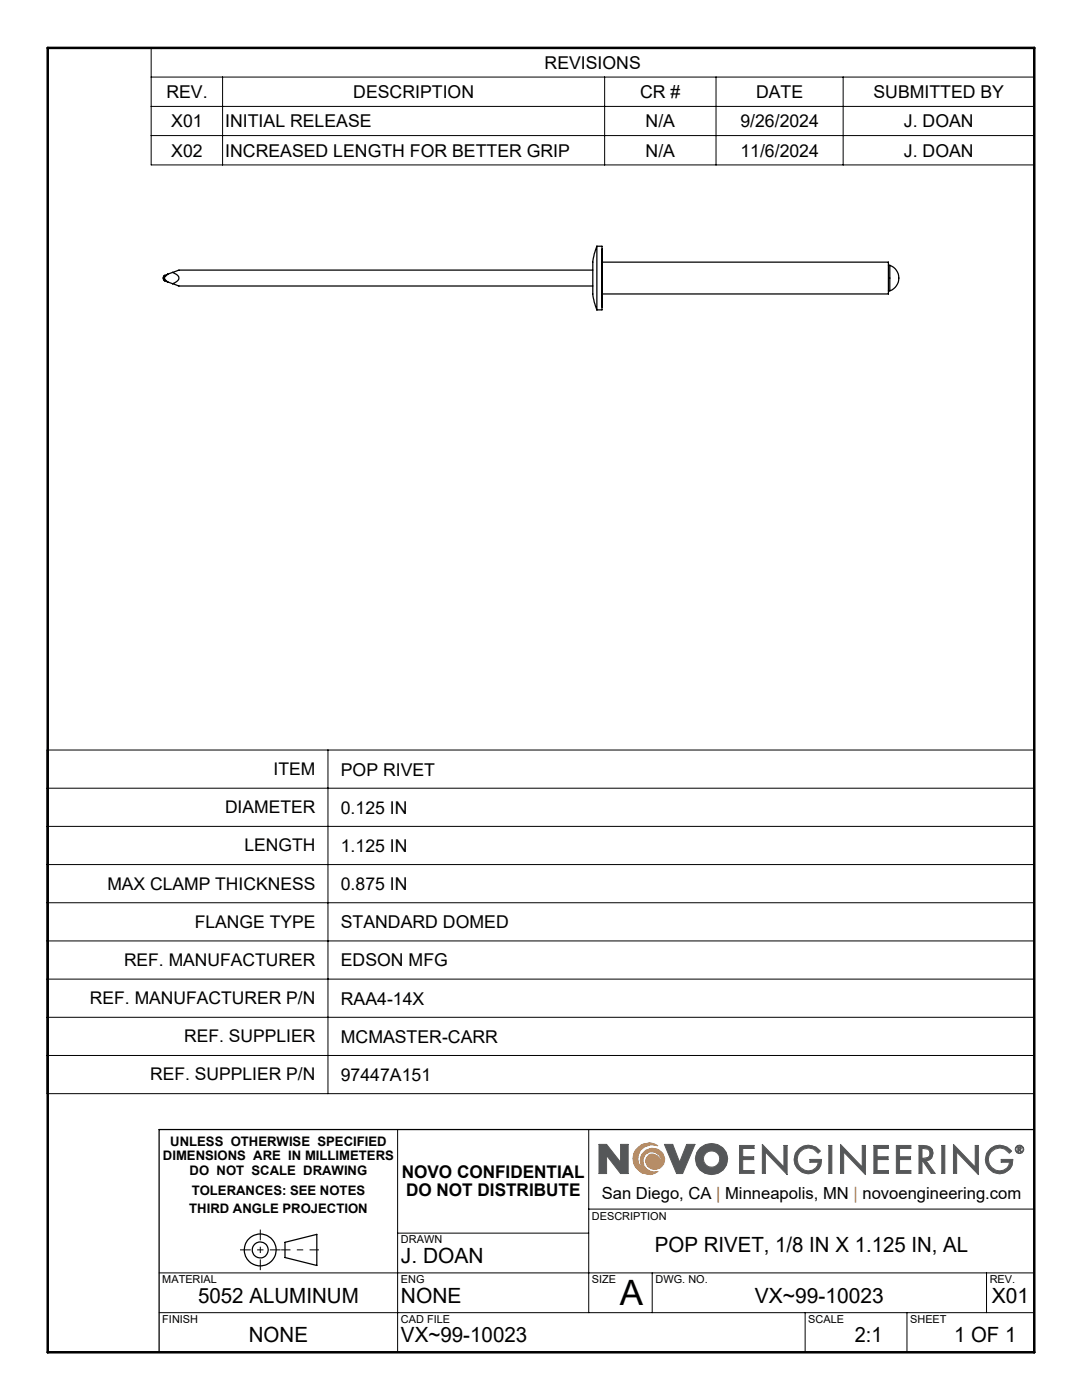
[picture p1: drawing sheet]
<svg xmlns="http://www.w3.org/2000/svg" width="216mm" height="279mm" viewBox="0 0 216 279" stroke-linecap="round" stroke-linejoin="round" font-family="sans-serif">
<g fill="none" stroke="#000" stroke-width=".25">
<path d="M32.8 55a.69 .69 0 0 0 0 1M32.8 55.5l.7 .8M32.8 55v.5M32.8 55.5v.5M32.8 56l.7 .3M33.5 54.7l-.7 .8M33.5 54.7l-.7 .3M33.5 56.3l.9 .3M34.4 56.6l1.3 .5h82.6M34.4 54.4l.5 .2a.87 .87 0 0 1 .8 .6 .87 .87 0 0 1-.5 1l-.8 .4M34.4 54.4l-.9 .3M118.3 53.9h-82.6l-1.3 .5"/>
<path d="M119.1 49.1a12.1 12.1 0 0 0-.8 6v.5a12.6 12.6 0 0 0 .8 6.2M119.1 49.1v12.7M119.1 49.1h1v12.7h-1M120.1 49.7v11.5M120.2 52.3h57.1v6.4h-57.1M177.3 58h.3M177.3 53h.3M177.6 53a2.69 2.69 0 0 1 1.8 2.5 2.69 2.69 0 0 1-1.8 2.5M177.6 53v5M206.4 225.4h-174.7v44.5M56.9 247.9l6.3-1.6v6.3l-6.3-1.6z"/>
<circle cx="51.9" cy="249.5" r="1.59"/>
<circle cx="51.9" cy="249.5" r="3.2"/>
</g>
<path d="M126.8 229.6a3.1 3.1 0 0 1 4.5-.9 2.82 2.82 0 0 0-3.9 1.7 2.82 2.82 0 0 0 2.3 3.6 2.45 2.45 0 0 1-1.1-4.2 2.45 2.45 0 0 1 4 1.5 1.94 1.94 0 0 1-1.6 2.1 1.94 1.94 0 0 1-2.2-1.5l.1-.7 .6-.7a1.73 1.73 0 0 1 2.4 1.5 1.86 1.86 0 0 0-2.2-2.1 1.86 1.86 0 0 0-1.2 2.8 2.41 2.41 0 0 0 2.8 1.1 3.2 3.2 0 0 1-4-.2 3.2 3.2 0 0 1-.5-4z" fill="none" stroke="#f78d2a" stroke-width=".2"/>
<g fill="none" stroke="#555759" stroke-width=".2">
<path d="M119.5 228.4h1.5l2.8 3.6v-3.6h1.5v5.8h-1.5l-2.7-3.6-.1 3.6h-1.5zM123.8 232h.1M132.6 228.4h1.6l1.4 3.6 1.4-3.6h1.7l-2.5 5.8h-1.2zM139.7 229.1a3.2 3.2 0 0 1 4.9 .4 3.2 3.2 0 0 1-1.3 4.7 3.2 3.2 0 0 1-4-1.1 3.2 3.2 0 0 1 .4-4zM147.6 228.6h2.9v.6h-2.3v1.7h2.2v.5h-2.2v2.2h2.3v.6h-2.9zM152.1 228.4l4.3 4.5v-4.3h.7v5.8l-4.4-4.5v4.3h-.6zM159.5 229.2a2.89 2.89 0 0 1 4.2 .5l-.5 .5a2.26 2.26 0 0 0-3.2-.7 2.26 2.26 0 0 0-.5 3.2 2.26 2.26 0 0 0 3.3 .4l.3-.5 .2-.6h-1.7v-.6h2.3a2.75 2.75 0 0 1-2.7 2.9 2.75 2.75 0 0 1-2.8-2.9l.3-1.2zM165.4 228.6h.6v5.6h-.6zM167.7 228.4l4.3 4.5v-4.3h.7v5.8l-4.4-4.5v4.3h-.6zM174.4 228.6h2.9v.6h-2.3v1.7h2.2v.5h-2.2v2.2h2.3v.6h-2.9zM178.9 228.6h2.9v.6h-2.3v1.7h2.2v.5h-2.2v2.2h2.3v.6h-2.9zM183.4 228.6a2.74 2.74 0 0 1 2.6 .8l.2 .8-.3 .9-.4 .4-.7 .2 1.8 2.5h-.8l-1.7-2.5h-.1v2.5h-.6z"/>
<path d="M184 229.2l1.1 .1a1.02 1.02 0 0 1 0 1.7l-1.1 .2zM187.9 228.6h.6v5.6h-.6zM190.3 228.4l4.3 4.5v-4.3h.6v5.8l-4.3-4.5v4.3h-.6zM197.7 229.2a2.89 2.89 0 0 1 4.2 .5l-.5 .5a2.27 2.27 0 0 0-3.2-.7 2.27 2.27 0 0 0-.5 3.2 2.27 2.27 0 0 0 3.2 .4l.4-.5 .1-.6h-1.6v-.6h2.3a2.75 2.75 0 0 1-2.7 2.9 2.75 2.75 0 0 1-2.8-2.9l.3-1.2zM203.1 228.9l.6 .1a.26 .26 0 0 1 .1 .2 .26 .26 0 0 1-.2 .2l.2 .4h-.2l-.2-.4h-.1v.4h-.2zM203.3 229h.1a.15 .15 0 0 1 .2 .2 .15 .15 0 0 1-.2 .1h-.1z"/>
<circle cx="142" cy="231.3" r="1.64"/>
<circle cx="203.4" cy="229.4" r=".85"/>
<circle cx="203.4" cy="229.4" r=".71"/>
</g>
<path d="M63.6 249.4h-7.5" fill="none" stroke="#000" stroke-width=".2" stroke-dasharray="15.2 1.3 1.3 1.3" stroke-dashoffset="13.4" stroke-linecap="butt"/>
<path d="M47.9 249.4h8.1M51.9 245.4v8.1" fill="none" stroke="#000" stroke-width=".2" stroke-dasharray="15.2 1.3 1.3 1.3" stroke-dashoffset="13.1" stroke-linecap="butt"/>
<path d="M79.3 225.4v44.5M117.5 225.4v36.6M31.7 254h174.7M79.3 246.1h38.2M117.5 241.3h88.9M130.1 254v8M196.8 254v8M31.7 262h174.7M160.7 262v7.9M181 262v7.9" fill="none" stroke="#000" stroke-width=".2"/>
<path d="M9.5 9.6h196.9v260.3h-196.9z" fill="none" stroke="#000" stroke-width=".5"/>
<path d="M127.1 229.1a3.2 3.2 0 0 1 4.2-.4 2.82 2.82 0 0 0-3.9 1.7 2.82 2.82 0 0 0 2.3 3.6 2.44 2.44 0 0 1-1.9-2.8 2.44 2.44 0 0 1 2.6-2 2.44 2.44 0 0 1 2.2 2.5 1.86 1.86 0 0 1-2.1 1.7 1.86 1.86 0 0 1-1.6-2.1 1.52 1.52 0 0 1 1.8-.9 1.52 1.52 0 0 1 1.1 1.6h.1a1.88 1.88 0 0 0-2.4-2.1 1.88 1.88 0 0 0-.8 3.1l.5 .4 .6 .4 .6 .1 .9-.1a3.2 3.2 0 0 1-4.2-.4 3.2 3.2 0 0 1 0-4.3z" fill-rule="evenodd" fill="#f78d2a"/>
<path d="M119.5 228.4v5.8h1.5v-3.6l2.8 3.6h1.5v-5.8h-1.5v3.6l-2.8-3.6zM132.6 228.4l2.4 5.8h1.2l2.5-5.8h-1.7l-1.4 3.6-1.4-3.6zM139.7 229.1a3.1 3.1 0 0 0 .1 4.4 3.1 3.1 0 0 0 4.4 0 3.1 3.1 0 0 0 0-4.4 3.4 3.4 0 0 0-4.5 0zM140.3 231.3a1.65 1.65 0 0 1 3.3 0 1.65 1.65 0 0 1-3.3 0zM147.6 228.6v5.6h2.9v-.6h-2.3v-2.2h2.2v-.5h-2.2v-1.7h2.3v-.6zM152.1 228.4v5.8h.6v-4.3l4.4 4.5v-5.8h-.7v4.3zM159.2 229.4a2.81 2.81 0 0 0 .4 4.3 2.81 2.81 0 0 0 4.2-1.1l.1-1.2h-2.3v.6h1.7a2.1 2.1 0 0 1-2.2 1.7 2.1 2.1 0 0 1-2-2 2.25 2.25 0 0 1 1.4-2.5 2.25 2.25 0 0 1 2.7 1l.5-.5a2.89 2.89 0 0 0-4.5-.3zM165.4 228.6v5.6h.6v-5.6zM167.7 228.4v5.8h.6v-4.3l4.4 4.5v-5.8h-.7v4.3zM174.4 228.6v5.6h2.9v-.6h-2.3v-2.2h2.2v-.5h-2.2v-1.7h2.3v-.6zM178.9 228.6v5.6h2.9v-.6h-2.3v-2.2h2.2v-.5h-2.2v-1.7h2.3v-.6zM183.4 228.6v5.6h.6v-2.5h.1l1.7 2.5h.8l-1.8-2.5a1.56 1.56 0 0 0 1.4-1.8 1.56 1.56 0 0 0-1.9-1.3zM184 229.2a1.16 1.16 0 0 1 1.6 .8v.1a1.05 1.05 0 0 1-1.4 1.1h-.2zM187.9 228.6v5.6h.6v-5.6zM190.3 228.4v5.8h.6v-4.3l4.3 4.5v-5.8h-.6v4.3zM197.4 229.4a2.8 2.8 0 0 0 .6 4.5 2.8 2.8 0 0 0 4.1-1.8v-.7h-2.3v.6h1.6a2.14 2.14 0 0 1-2.5 1.6 2.14 2.14 0 0 1-1.7-2.5 2.25 2.25 0 0 1 1.8-2 2.25 2.25 0 0 1 2.4 1.1l.5-.5a2.89 2.89 0 0 0-4.5-.3zM203.1 228.9v.9h.2v-.4l.3 .4h.2l-.2-.4 .2-.1v-.3zM203.3 229l.3 .1v.1l-.3 .1zM202.6 229.4a.85 .85 0 0 0 1.7 0 .85 .85 0 0 0-1.7 0zM202.7 229.4a.71 .71 0 0 1 1.4 0 .71 .71 0 0 1-1.4 0z" fill-rule="evenodd" fill="#555759"/>
<g fill="none" stroke="#000" stroke-width=".2">
<path d="M30.2 9.6h176.2v23.3h-176.2zM30.2 15.4h176.2M44.4 15.4v17.5M120.6 15.4v17.5M142.9 15.4v17.5M168.2 15.4v17.5M30.2 21.2h176.2M30.2 27.1h176.2M9.4 149.7h197v68.6h-197zM9.4 157.3h197M65.4 149.7v68.6M9.4 164.9h197"/>
<path d="M9.4 172.5h197M9.4 180.2h197M9.4 187.8h197M9.4 195.4h197M9.4 203h197M9.4 210.6h197"/>
</g>
<text font-size="7" x="123.6" y="260.5">A</text>
<g font-size="4.2">
<text x="130.7" y="249.9">POP RIVET, 1/8 IN X 1.125 IN, AL</text>
<text x="80" y="252">J. DOAN</text>
<text x="39.5" y="260">5052 ALUMINUM</text>
<text x="80" y="260">NONE</text>
<text x="150.6" y="260">VX~99-10023</text>
<text x="197.9" y="260">X01</text>
<text x="49.7" y="267.9">NONE</text>
<text x="80" y="267.9">VX~99-10023</text>
<text x="170.6" y="267.9">2:1</text>
<text x="190.4" y="267.9">1 OF 1</text>
</g>
<g font-size="3.5">
<text x="108.7" y="13.8">REVISIONS</text>
<text x="33.2" y="19.6">REV.</text>
<text x="70.5" y="19.6">DESCRIPTION</text>
<text x="127.7" y="19.6">CR #</text>
<text x="150.9" y="19.6">DATE</text>
<text x="174.3" y="19.6">SUBMITTED BY</text>
<text x="34.2" y="25.4">X01</text>
<text x="45" y="25.4">INITIAL RELEASE</text>
<text x="128.8" y="25.4">N/A</text>
<text x="147.7" y="25.4">9/26/2024</text>
<text x="180.4" y="25.4">J. DOAN</text>
<text x="34.2" y="31.3">X02</text>
<text x="45" y="31.3">INCREASED LENGTH FOR BETTER GRIP</text>
<text x="128.8" y="31.3">N/A</text>
<text x="147.7" y="31.3">11/6/2024</text>
<text x="180.4" y="31.3">J. DOAN</text>
<text x="54.6" y="154.7">ITEM</text>
<text x="68" y="154.8">POP RIVET</text>
<text x="44.9" y="162.3">DIAMETER</text>
<text x="68" y="162.4">0.125 IN</text>
<text x="48.8" y="169.9">LENGTH</text>
<text x="68" y="170">1.125 IN</text>
<text x="21.4" y="177.5">MAX CLAMP THICKNESS</text>
<text x="68" y="177.6">0.875 IN</text>
<text x="38.9" y="185.1">FLANGE TYPE</text>
<text x="68" y="185.3">STANDARD DOMED</text>
<text x="24.7" y="192.8">REF. MANUFACTURER</text>
<text x="68" y="192.9">EDSON MFG</text>
<text x="18" y="200.4">REF. MANUFACTURER P/N</text>
<text x="68" y="200.5">RAA4-14X</text>
<text x="36.8" y="208">REF. SUPPLIER</text>
<text x="68" y="208.1">MCMASTER-CARR</text>
<text x="30" y="215.6">REF. SUPPLIER P/N</text>
<text x="68" y="215.7">97447A151</text>
<text x="80.2" y="235.2">NOVO CONFIDENTIAL</text>
<text x="81" y="238.7">DO NOT DISTRIBUTE</text>
</g>
<text font-size="3.3" x="120.1" y="239.4">San Diego, CA | Minneapolis, MN | novoengineering.com</text>
<g font-size="2.6">
<text x="32.5" y="231.5">DIMENSIONS ARE IN MILLIMETERS</text>
<text x="34" y="228.6">UNLESS OTHERWISE SPECIFIED</text>
<text x="37.8" y="234.4">DO NOT SCALE DRAWING</text>
<text x="38.3" y="238.5">TOLERANCES: SEE NOTES</text>
<text x="37.8" y="242.1">THIRD ANGLE PROJECTION</text>
</g>
<g font-size="2.2">
<text x="118.1" y="243.4">DESCRIPTION</text>
<text x="80" y="248.2">DRAWN</text>
<text x="32.4" y="256.1">MATERIAL</text>
<text x="80" y="256.1">ENG</text>
<text x="118.1" y="256.1">SIZE</text>
<text x="130.8" y="256.1">DWG. NO.</text>
<text x="197.5" y="256.1">REV.</text>
<text x="32.4" y="264">FINISH</text>
<text x="80" y="264">CAD FILE</text>
<text x="161.3" y="264">SCALE</text>
<text x="181.6" y="264">SHEET</text>
</g>
</svg>
